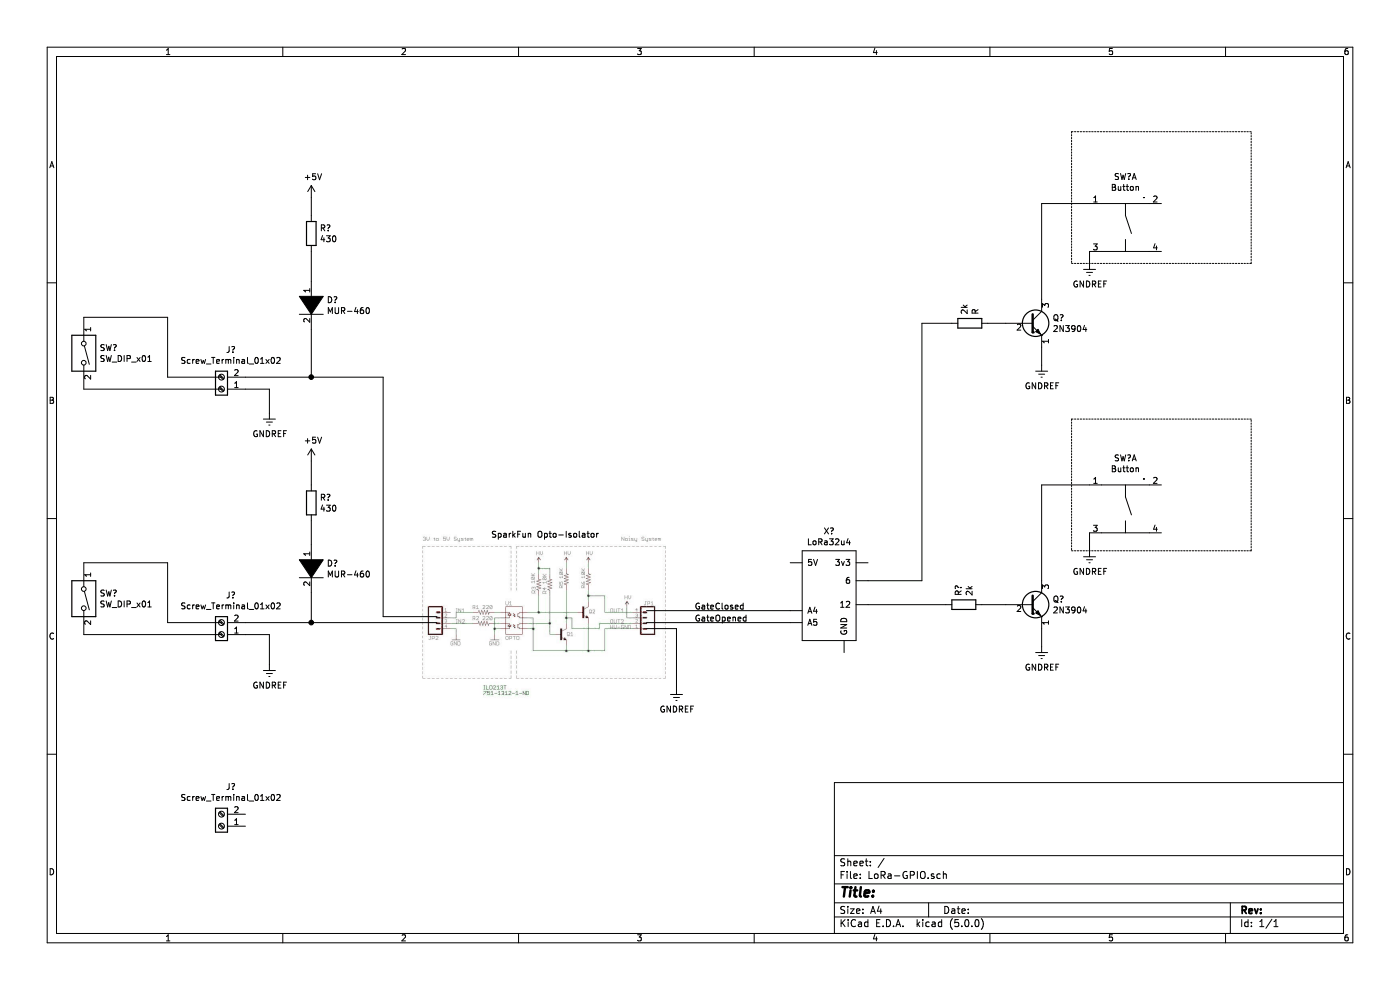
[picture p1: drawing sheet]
EESchema Schematic File Version 4
LIBS:SparkFun_Opto_Isolator_Breakout-cache
EELAYER 26 0
EELAYER END
$Descr A4 11693 8268
encoding utf-8
Sheet 1 1
Title ""
Date ""
Rev ""
Comp ""
Comment1 ""
Comment2 ""
Comment3 ""
Comment4 ""
$EndDescr
$Comp
L Transistor_BJT:2N3904 Q?
U 1 1
P 8600 2700
F 0 "Q?" H 8791 2746 50  0000 L CNN
F 1 "2N3904" H 8791 2655 50  0000 L CNN
F 2 "Package_TO_SOT_THT:TO-92_Inline" H 8800 2625 50  0001 L CIN
F 3 "https://www.fairchildsemi.com/datasheets/2N/2N3904.pdf" H 8600 2700 50  0001 L CNN
	1    8600 2700
	1    0    0    -1  
$EndComp
$Comp
L Transistor_BJT:2N3904 Q?
U 1 1
P 8600 5050
F 0 "Q?" H 8791 5096 50  0000 L CNN
F 1 "2N3904" H 8791 5005 50  0000 L CNN
F 2 "Package_TO_SOT_THT:TO-92_Inline" H 8800 4975 50  0001 L CIN
F 3 "https://www.fairchildsemi.com/datasheets/2N/2N3904.pdf" H 8600 5050 50  0001 L CNN
	1    8600 5050
	1    0    0    -1  
$EndComp
$Comp
L Device:R R?
U 1 1
P 8050 5050
F 0 "R?" H 8120 5096 50  0000 L CNN
F 1 "2k" H 8120 5005 50  0000 L CNN
F 2 "" V 7980 5050 50  0001 C CNN
F 3 "~" H 8050 5050 50  0001 C CNN
	1    8050 5050
	0    -1   -1   0   
$EndComp
$Comp
L Device:R 2k
U 1 1
P 8100 2700
F 0 "2k" H 8170 2746 50  0000 L CNN
F 1 "R" H 8170 2655 50  0000 L CNN
F 2 "" V 8030 2700 50  0001 C CNN
F 3 "~" H 8100 2700 50  0001 C CNN
	1    8100 2700
	0    -1   -1   0   
$EndComp
Wire Wire Line
	8250 2700 8400 2700
Wire Wire Line
	8200 5050 8400 5050
$Comp
L power:GNDREF #PWR0101
U 1 1
P 8700 5400
F 0 "#PWR0101" H 8700 5150 50  0001 C CNN
F 1 "GNDREF" H 8705 5227 50  0000 C CNN
F 2 "" H 8700 5400 50  0001 C CNN
F 3 "" H 8700 5400 50  0001 C CNN
	1    8700 5400
	1    0    0    -1  
$EndComp
$Comp
L power:GNDREF #PWR0102
U 1 1
P 8700 3050
F 0 "#PWR0102" H 8700 2800 50  0001 C CNN
F 1 "GNDREF" H 8705 2877 50  0000 C CNN
F 2 "" H 8700 3050 50  0001 C CNN
F 3 "" H 8700 3050 50  0001 C CNN
	1    8700 3050
	1    0    0    -1  
$EndComp
$Comp
L Connector:Screw_Terminal_01x02 J?
U 1 1
P 1850 6900
F 0 "J?" H 1770 6575 50  0000 C CNN
F 1 "Screw_Terminal_01x02" H 1770 6666 50  0000 C CNN
F 2 "" H 1850 6900 50  0001 C CNN
F 3 "~" H 1850 6900 50  0001 C CNN
	1    1850 6900
	-1   0    0    1   
$EndComp
$Comp
L Connector:Screw_Terminal_01x02 J?
U 1 1
P 1850 3250
F 0 "J?" H 1770 2925 50  0000 C CNN
F 1 "Screw_Terminal_01x02" H 1770 3016 50  0000 C CNN
F 2 "" H 1850 3250 50  0001 C CNN
F 3 "~" H 1850 3250 50  0001 C CNN
	1    1850 3250
	-1   0    0    1   
$EndComp
$Comp
L Remote~Button:Button SW?
U 1 1
P 9400 1950
F 0 "SW?" H 9400 2425 50  0000 C CNN
F 1 "Button" H 9400 2334 50  0000 C CNN
F 2 "" H 9450 1950 50  0001 C CNN
F 3 "" H 9450 1950 50  0001 C CNN
	1    9400 1950
	1    0    0    -1  
$EndComp
Wire Wire Line
	9100 1700 8700 1700
Wire Wire Line
	8700 1700 8700 2500
Wire Wire Line
	8700 2900 8700 3050
$Comp
L power:GNDREF #PWR0103
U 1 1
P 9100 2200
F 0 "#PWR0103" H 9100 1950 50  0001 C CNN
F 1 "GNDREF" H 9105 2027 50  0000 C CNN
F 2 "" H 9100 2200 50  0001 C CNN
F 3 "" H 9100 2200 50  0001 C CNN
	1    9100 2200
	1    0    0    -1  
$EndComp
Wire Wire Line
	9100 2100 9100 2200
Wire Wire Line
	8700 5250 8700 5400
$Comp
L Remote~Button:Button SW?
U 1 1
P 9400 4300
F 0 "SW?" H 9400 4775 50  0000 C CNN
F 1 "Button" H 9400 4684 50  0000 C CNN
F 2 "" H 9450 4300 50  0001 C CNN
F 3 "" H 9450 4300 50  0001 C CNN
	1    9400 4300
	1    0    0    -1  
$EndComp
Wire Wire Line
	8700 4850 8700 4050
Wire Wire Line
	8700 4050 9100 4050
$Comp
L power:GNDREF #PWR0104
U 1 1
P 9100 4600
F 0 "#PWR0104" H 9100 4350 50  0001 C CNN
F 1 "GNDREF" H 9105 4427 50  0000 C CNN
F 2 "" H 9100 4600 50  0001 C CNN
F 3 "" H 9100 4600 50  0001 C CNN
	1    9100 4600
	1    0    0    -1  
$EndComp
Wire Wire Line
	9100 4600 9100 4450
$Comp
L power:GNDREF #PWR0105
U 1 1
P 5650 5750
F 0 "#PWR0105" H 5650 5500 50  0001 C CNN
F 1 "GNDREF" H 5655 5577 50  0000 C CNN
F 2 "" H 5650 5750 50  0001 C CNN
F 3 "" H 5650 5750 50  0001 C CNN
	1    5650 5750
	1    0    0    -1  
$EndComp
Wire Wire Line
	5650 5750 5650 5250
Wire Wire Line
	5650 5250 5400 5250
Text Notes 4100 4500 0    50   ~ 0
SparkFun Opto-Isolator
Wire Wire Line
	2050 3150 2600 3150
$Comp
L Device:R R?
U 1 1
P 2600 1950
F 0 "R?" H 2670 1996 50  0000 L CNN
F 1 "430" H 2670 1905 50  0000 L CNN
F 2 "" V 2530 1950 50  0001 C CNN
F 3 "~" H 2600 1950 50  0001 C CNN
	1    2600 1950
	1    0    0    -1  
$EndComp
$Comp
L Device:R R?
U 1 1
P 2600 4200
F 0 "R?" H 2670 4246 50  0000 L CNN
F 1 "430" H 2670 4155 50  0000 L CNN
F 2 "" V 2530 4200 50  0001 C CNN
F 3 "~" H 2600 4200 50  0001 C CNN
	1    2600 4200
	1    0    0    -1  
$EndComp
Wire Wire Line
	2050 5200 2600 5200
$Comp
L pspice:DIODE D?
U 1 1
P 2600 4750
F 0 "D?" V 2554 4878 50  0000 L CNN
F 1 "MUR-460" V 2645 4878 50  0000 L CNN
F 2 "" H 2600 4750 50  0001 C CNN
F 3 "" H 2600 4750 50  0001 C CNN
	1    2600 4750
	0    1    1    0   
$EndComp
$Comp
L pspice:DIODE D?
U 1 1
P 2600 2550
F 0 "D?" V 2554 2678 50  0000 L CNN
F 1 "MUR-460" V 2645 2678 50  0000 L CNN
F 2 "" H 2600 2550 50  0001 C CNN
F 3 "" H 2600 2550 50  0001 C CNN
	1    2600 2550
	0    1    1    0   
$EndComp
Wire Wire Line
	2600 4950 2600 5200
Connection ~ 2600 5200
Wire Wire Line
	2600 5200 3650 5200
Wire Wire Line
	2600 4550 2600 4350
Wire Wire Line
	2600 3150 2600 2750
Connection ~ 2600 3150
Wire Wire Line
	2600 3150 3200 3150
Wire Wire Line
	2600 2350 2600 2100
$Comp
L power:+5V #PWR0106
U 1 1
P 2600 1650
F 0 "#PWR0106" H 2600 1500 50  0001 C CNN
F 1 "+5V" H 2615 1823 50  0000 C CNN
F 2 "" H 2600 1650 50  0001 C CNN
F 3 "" H 2600 1650 50  0001 C CNN
	1    2600 1650
	1    0    0    -1  
$EndComp
$Comp
L power:+5V #PWR0107
U 1 1
P 2600 3850
F 0 "#PWR0107" H 2600 3700 50  0001 C CNN
F 1 "+5V" H 2615 4023 50  0000 C CNN
F 2 "" H 2600 3850 50  0001 C CNN
F 3 "" H 2600 3850 50  0001 C CNN
	1    2600 3850
	1    0    0    -1  
$EndComp
Wire Wire Line
	2600 1650 2600 1800
Wire Wire Line
	2600 3850 2600 4050
$Comp
L LoRa32u4:LoRa32u4 X?
U 1 1
P 6950 4950
F 0 "X?" H 6925 5465 50  0000 C CNN
F 1 "LoRa32u4" H 6925 5374 50  0000 C CNN
F 2 "" H 7050 5000 50  0001 C CNN
F 3 "" H 7050 5000 50  0001 C CNN
	1    6950 4950
	1    0    0    -1  
$EndComp
Wire Wire Line
	5400 5200 6600 5200
Wire Wire Line
	5400 5100 6600 5100
Text Label 5800 5200 0    50   ~ 0
GateOpened
Text Label 5800 5100 0    50   ~ 0
GateClosed
Wire Wire Line
	7250 5050 7900 5050
Wire Wire Line
	7700 4850 7700 2700
Wire Wire Line
	7700 2700 7950 2700
Wire Wire Line
	7250 4850 7700 4850
$Comp
L power:GNDREF #PWR0108
U 1 1
P 2250 5550
F 0 "#PWR0108" H 2250 5300 50  0001 C CNN
F 1 "GNDREF" H 2255 5377 50  0000 C CNN
F 2 "" H 2250 5550 50  0001 C CNN
F 3 "" H 2250 5550 50  0001 C CNN
	1    2250 5550
	1    0    0    -1  
$EndComp
$Comp
L power:GNDREF #PWR0109
U 1 1
P 2250 3450
F 0 "#PWR0109" H 2250 3200 50  0001 C CNN
F 1 "GNDREF" H 2255 3277 50  0000 C CNN
F 2 "" H 2250 3450 50  0001 C CNN
F 3 "" H 2250 3450 50  0001 C CNN
	1    2250 3450
	1    0    0    -1  
$EndComp
Wire Wire Line
	2050 3250 2250 3250
Wire Wire Line
	2250 3250 2250 3450
Wire Wire Line
	2050 5300 2250 5300
Wire Wire Line
	2250 5300 2250 5550
$Comp
L Switch:SW_DIP_x01 SW?
U 1 1
P 700 5000
F 0 "SW?" V 654 5130 50  0000 L CNN
F 1 "SW_DIP_x01" V 745 5130 50  0000 L CNN
F 2 "" H 700 5000 50  0001 C CNN
F 3 "" H 700 5000 50  0001 C CNN
	1    700  5000
	0    1    1    0   
$EndComp
Wire Wire Line
	700  4700 1400 4700
Wire Wire Line
	1400 4700 1400 5200
$Comp
L Connector:Screw_Terminal_01x02 J?
U 1 1
P 1850 5300
F 0 "J?" H 1770 4975 50  0000 C CNN
F 1 "Screw_Terminal_01x02" H 1770 5066 50  0000 C CNN
F 2 "" H 1850 5300 50  0001 C CNN
F 3 "~" H 1850 5300 50  0001 C CNN
	1    1850 5300
	-1   0    0    1   
$EndComp
Wire Wire Line
	1400 5200 1850 5200
Wire Wire Line
	700  5300 1850 5300
$Comp
L Switch:SW_DIP_x01 SW?
U 1 1
P 700 2950
F 0 "SW?" V 654 3080 50  0000 L CNN
F 1 "SW_DIP_x01" V 745 3080 50  0000 L CNN
F 2 "" H 700 2950 50  0001 C CNN
F 3 "" H 700 2950 50  0001 C CNN
	1    700  2950
	0    1    1    0   
$EndComp
Wire Wire Line
	700  3250 1850 3250
Wire Wire Line
	1850 3150 1400 3150
Wire Wire Line
	1400 3150 1400 2650
Wire Wire Line
	1400 2650 700  2650
Wire Notes Line
	8950 2200 10450 2200
Wire Notes Line
	8950 1100 8950 2200
Wire Notes Line
	10450 2200 10450 1100
Wire Notes Line
	10450 1100 8950 1100
Wire Notes Line
	10450 4600 10450 3500
Wire Notes Line
	10450 3500 8950 3500
Wire Notes Line
	8950 3500 8950 4600
Wire Notes Line
	8950 4600 10450 4600
Wire Wire Line
	3650 5150 3200 5150
Wire Wire Line
	3200 3150 3200 5150
$EndSCHEMATC
